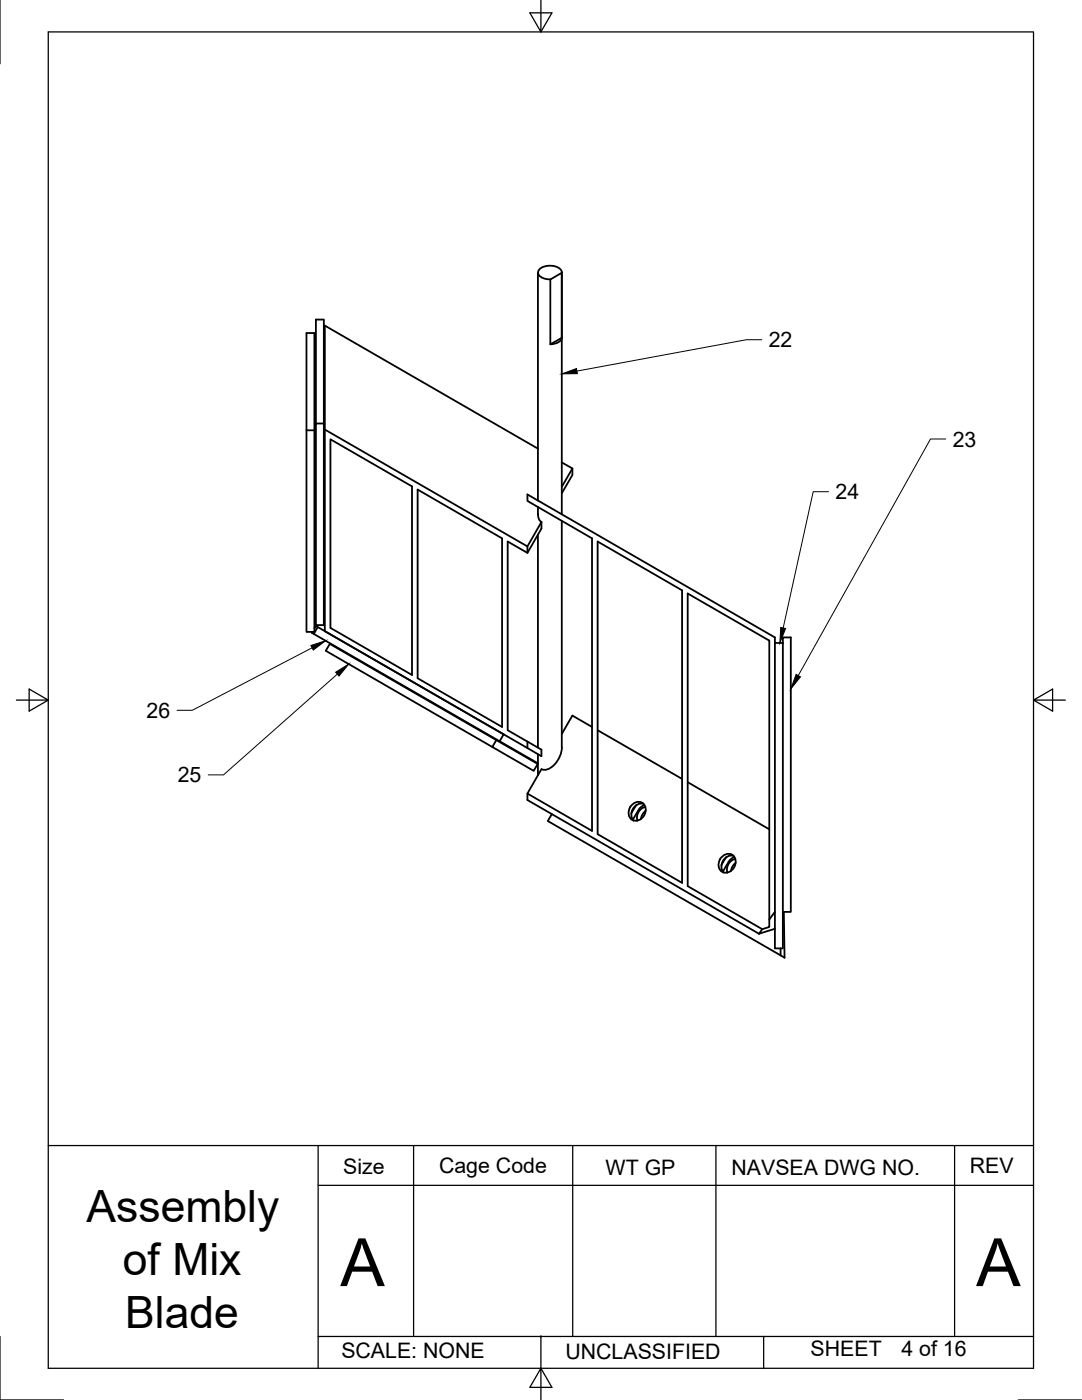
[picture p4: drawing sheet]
<svg xmlns="http://www.w3.org/2000/svg" width="216mm" height="279mm" viewBox="0 0 216 279" stroke-linecap="round" stroke-linejoin="round" font-family="sans-serif">
<!-- layer: Visible -->
<g fill="none" stroke="#000" stroke-width=".36">
<path d="M107.3 54.4v45.5M109.8 55.8l2.3-1.4v13l-2.3 1.3zM112.1 54.4v48.3M112.1 54.4a1.83 1.83 0 0 0-2-1.4 2.53 2.53 0 0 0-2.7 1.3 1.76 1.76 0 0 0 1.9 1.4l.5 .1M61.2 66.5h1.5v59.6h-1.5zM112.1 67.4a2.11 2.11 0 0 1-2.3 1.3M61.2 85.9h1.5M63 84.5h1.6v40.3h-1.6zM63 84.5v-20.7h1.6v20.7M64.8 85.7l40.4 23.4 2.8-4.9v1.3l-2.8 4.8-3.9-2.2v37.6l3.9 2.3M65.9 87.7l16.3 9.4v37.6l-16.3-9.4zM83.3 97.7l16.9 9.7v37.7l-16.9-9.7z"/>
<path d="M107.3 89.5l-42.5-24.5v61l43.2 24.9v-1.3l-2.8-1.6v1.3M112.1 92.3l2.1 1.2-2.1 3.7M114.2 93.5v1.3l-2.1 3.6M105.2 109.1v1.2M107.3 101.2a4.4 4.4 0 0 0 .3 2.6l.5 .4M107.3 106.7v42.5M112.1 103.9v45.3M119.3 108.1l16.8 9.7v58.4l-16.8-9.7zM62.3 126.1l-.1 .2 .4 .2 .8-1.4 37.1 21.5-.8 1.3 7.6 4.4M62.6 126.5l37.1 21.4M63.4 125.1l-.4-.2-.3 .5M154.6 128.3v-1.1l-49.4-28.5v1.3l12.9 7.4v58.4l-12.9-7.4"/>
<path d="M154.6 128.3v61h1.6v-61M154.6 128.3h1.6M156.2 128.3v-1.1h1.6v54.8h-1.6M99 147.7l-.8 1.4 8.3 4.7 .8-1.3-41.5-24-.8 1.4 33.2 19.2M107.3 150.5v4.2M112.1 149.2a4.8 4.8 0 0 1-3.3 4.4l-.7-.1-2.9 4.9v1.3l46.2 26.7M118.1 145.1l-3.9-2.3-2.1 3.7M119.3 145.7l16.8 9.7M137.2 156.1l16.3 9.4M110.1 162.5l-.8 1.4 47.2 27.2-.1-9.1M126 160.7a1.57 1.57 0 0 1 2.1-.5 1.57 1.57 0 0 1 .7 2 1.75 1.75 0 0 1-1.4 1.5 1.75 1.75 0 0 1-1.8-.7 2.15 2.15 0 0 1 .4-2.3zM127.1 160.6l-1.1 1.7"/>
<path d="M128.4 160.4a2.1 2.1 0 0 0-2.1 1 2.1 2.1 0 0 0 .1 2.4M128.6 160.6l-.9 .7-1.4 2.3M128.8 161a2.26 2.26 0 0 0-1.6 2.8M128.8 161.8l-.5 .6-.4 1.1M144 171a1.57 1.57 0 0 1 2.1-.4 1.57 1.57 0 0 1 .6 2 1.75 1.75 0 0 1-1.3 1.5 1.75 1.75 0 0 1-1.9-.7 2.15 2.15 0 0 1 .5-2.4zM144.6 171.6l-.6 1.1M145 171l-.4 .5M146.3 170.8a2.1 2.1 0 0 0-2 1 2.1 2.1 0 0 0 .1 2.3M146.5 171l-.9 .7-1.4 2.3M146.7 171.4a2.26 2.26 0 0 0-1.6 2.8M146.8 172.2l-.5 .6-.4 1M153.5 183.5v-55.7l-16.3-9.4v58.4l14.9 8.6"/>
<path d="M154.6 182l-1.1 1.5v1.5l-1.4 .4-.7 1M154.6 185.4l-3.2 1M155.7 189.3l.1 1.4"/>
</g>
<!-- layer: Border -->
<g fill="none" stroke="#000" stroke-width=".25">
<path d="M0 0v12.7M9.6 6.4h196.6v266.7h-196.6zM107.9 0v6.4l-2.2-3.8h4.4l-2.2 3.8M3.3 139.7h6.3l-3.8-2.2v4.4l3.8-2.2M206.2 139.7l3.8 2.2v-4.4l-3.8 2.2h6.4M9.6 228.6h196.6M63.5 228.6v38.1M63.5 236.6h142.7M82.5 228.6v38.1M114.3 228.6v38.1M142.9 228.6v38.1M190.5 228.6v38.1"/>
<path d="M0 266.7v12.7h12.7M63.5 273.1v-6.4h44.4v6.4l2.2 3.8h-4.4l2.2-3.8v6.3M107.9 266.7h44.5M203.2 279.4h12.7M206.2 266.7h-53.8v6.4"/>
</g>
<circle cx="107.9" cy="266.7" r=".11" fill="#000" stroke="#000" stroke-width=".2"/>
<!-- layer: Annotations -->
<path d="M112.1 74.6l2.9-1 .2 1zM62 128.8l3-.9-2.5 1.8zM67 134.2l2.6-1.7-2 2.4zM155.8 125.2l1 .2-1.2 2.9zM158.9 134.6l.8 .5-1.9 2.4z" fill="#000" stroke="#000" stroke-width=".2"/>
<path d="M152 67.8h-3.1l-33.8 6.3M165.3 98.1h-3l-6 27.2M188.7 87.6h-3l-26.4 47.2M62.3 129.3l-23.9 12.5h-3.1M67.3 134.5l-22.7 20.1h-3" fill="none" stroke="#000" stroke-width=".2"/>
<g font-size="13.3">
<text x="67.9" y="256.7">A</text>
<text x="194.8" y="256.7">A</text>
</g>
<g font-size="8.9">
<text x="17.3" y="243.8">Assembly</text>
<text x="24.5" y="254.5">of Mix</text>
<text x="25" y="265.1">Blade</text>
</g>
<g font-size="4.3">
<text x="153.4" y="69.3">22</text>
<text x="190.1" y="89.1">23</text>
<text x="166.7" y="99.7">24</text>
<text x="29.3" y="143.3">26</text>
<text x="35.5" y="156.1">25</text>
<text x="68.5" y="234.2">Size</text>
<text x="87.6" y="234">Cage Code</text>
<text x="120.8" y="234.4">WT GP</text>
<text x="146" y="234.4">NAVSEA DWG NO.</text>
<text x="193.5" y="234.1">REV</text>
<text x="68.1" y="271.1">SCALE: NONE</text>
<text x="112.8" y="271.2">UNCLASSIFIED</text>
<text x="161.8" y="270.5">SHEET</text>
<text x="179.9" y="270.5">4 of 16</text>
</g>
</svg>
